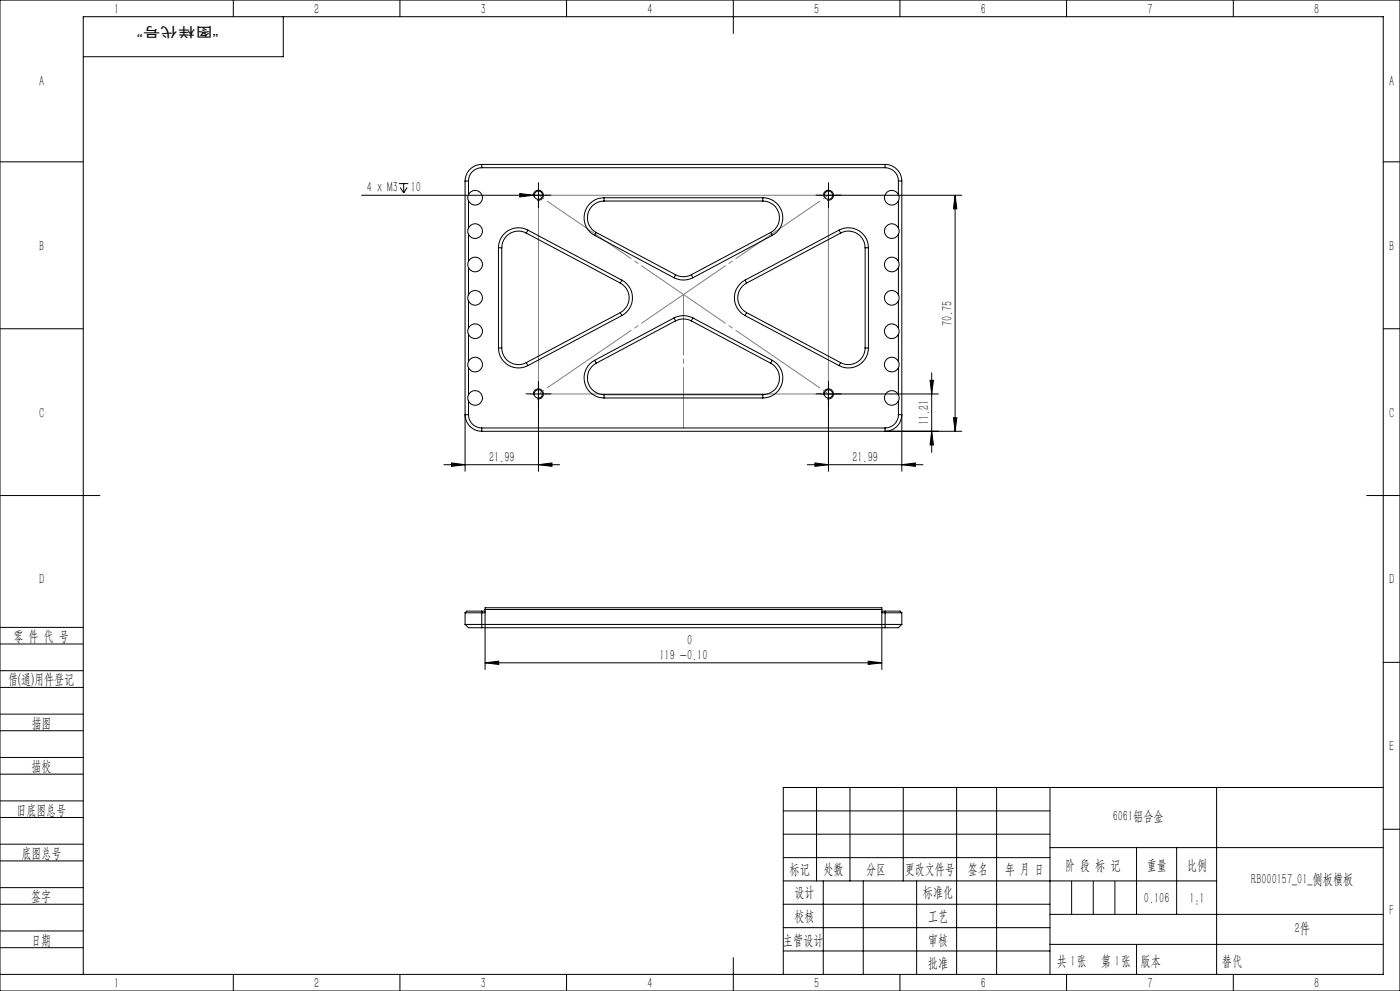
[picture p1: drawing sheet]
<svg xmlns="http://www.w3.org/2000/svg" width="420mm" height="297mm" viewBox="0 0 420 297" stroke-linecap="round" stroke-linejoin="round" font-family="sans-serif">
<g fill="none" stroke="#000" stroke-width=".3">
<path d="M0 0h420v297h-420zM70 0v5M85 5v12h-60M120 0v5M170 0v5M220 0v10M270 0v5M320 0v5M370 0v5M0 48.5h25M119.7 55h2.8M120.1 56.2l1 1.6"/>
<path d="M121.1 55v2.8M122.1 56.2l-1 1.6M139.5 54.3v86.9M139.5 54.3h1M140.5 58.3a2.2 2.2 0 0 1 3.4-.8 2.2 2.2 0 0 1 0 3.5 2.2 2.2 0 0 1-3.4-.8M140.5 58.3l-.2 1 .2 .9M140.5 54.3v4M144.5 50.3a4 4 0 0 0-4 4M144.5 49.3a5 5 0 0 0-5 5M144.5 50.3h121M144.5 49.3v1M144.5 49.3h121"/>
<path d="M155.9 58l4.1 .5-4.1 .5zM160.1 58.9a1.5 1.5 0 0 1 1.3-1.9 1.5 1.5 0 0 1 1.6 1.7 1.5 1.5 0 0 1-1.9 1.3M161.5 56v5M164 58.5h-55.5M181.2 59.3a6 6 0 0 0-5.8 4.5 6 6 0 0 0 3 6.8M181.2 59.3h47.6M181.2 59.3v1M228.8 59.3a6 6 0 0 1 5.9 4.5 6 6 0 0 1-3 6.8M228.8 59.3v1M246 58.5h42.5M247.1 58.9a1.51 1.51 0 0 1 1.3-1.9 1.51 1.51 0 0 1 1.6 1.6 1.51 1.51 0 0 1-1.9 1.4M248.5 56v5"/>
<path d="M265.5 50.3a4 4 0 0 1 4 4M265.5 49.3a5 5 0 0 1 5 5M265.5 49.3v1M269.5 58.3a2.2 2.2 0 0 0-3.3-.8 2.2 2.2 0 0 0 0 3.5 2.2 2.2 0 0 0 3.3-.8M269.5 58.3l.2 1-.2 .9M269.5 54.3v4M269.5 54.3h1M270.5 54.3v86.9M286.5 58.5l.6 4.1h-1.1zM286.5 58.5v70.8M415 48.5h5M140.5 78.3a2.2 2.2 0 0 1 3.4-.8 2.2 2.2 0 0 1 0 3.5 2.2 2.2 0 0 1-3.4-.8"/>
<path d="M140.5 68.4a2.2 2.2 0 0 1 3.4-.8 2.2 2.2 0 0 1 0 3.4 2.2 2.2 0 0 1-3.4-.8M140.5 68.4l-.2 .9 .2 .9M140.5 78.3l-.2 1 .2 .9M140.5 60.2v8.2M140.5 70.2v8.1M149.5 74.3v30M149.5 74.3h1M150.5 74.3v30M157.9 69.8a5 5 0 0 0-7.4 4.5M157.9 69.8l28.2 15M158.4 69a6 6 0 0 0-8.9 5.3M158.4 69l28.1 15"/>
<path d="M158.4 69l-.5 .8M178.4 70.6l23.8 12.7M178.9 69.7l23.8 12.6M178.9 69.7l-.5 .9M181.2 60.3a5 5 0 0 0-4.8 3.7 5 5 0 0 0 2.5 5.7M181.2 60.3h47.6M228.8 60.3a5 5 0 0 1 4.9 3.7 5 5 0 0 1-2.5 5.7M231.2 69.7l.5 .9M231.2 69.7l-23.8 12.6M231.7 70.6l-23.8 12.7M251.7 69a6 6 0 0 1 8.8 5.3M251.7 69l-28.2 15"/>
<path d="M251.7 69l.5 .8M252.2 69.8a5 5 0 0 1 7.3 4.5M252.2 69.8l-28.2 15M259.5 74.3v30M259.5 74.3h1M260.5 74.3v30M269.5 68.4a2.2 2.2 0 0 0-3.3-.8 2.2 2.2 0 0 0 0 3.4 2.2 2.2 0 0 0 3.3-.8M269.5 78.3a2.2 2.2 0 0 0-3.3-.8 2.2 2.2 0 0 0 0 3.5 2.2 2.2 0 0 0 3.3-.8M269.5 78.3l.2 1-.2 .9M269.5 68.4l.2 .9-.2 .9M269.5 60.2v8.2M269.5 70.2v8.1"/>
<path d="M0 98.5h25M140.5 98.4a2.2 2.2 0 0 1 3.4-.9 2.2 2.2 0 0 1 0 3.5 2.2 2.2 0 0 1-3.4-.8M140.5 88.3a2.2 2.2 0 0 1 3.4-.8 2.2 2.2 0 0 1 0 3.5 2.2 2.2 0 0 1-3.4-.8M140.5 88.3l-.2 .9 .2 1M140.5 98.4l-.2 .9 .2 .9M140.5 80.2v8.1M140.5 90.2v8.2M186.1 84.8a5 5 0 0 1 0 8.9M186.1 93.7l-28.2 15M186.1 93.7l.4 .9M186.5 84a6 6 0 0 1 0 10.6M186.5 94.6l-28.1 15"/>
<path d="M186.5 84l-.4 .8M202.2 95.3a6 6 0 0 1 5.7 0M202.2 83.3a6.3 6.3 0 0 0 5.7 0M202.2 95.3l-23.8 12.7M202.2 95.3l.5 .9M202.7 96.2a5.2 5.2 0 0 1 4.7 0M202.7 82.3a5 5 0 0 0 4.7 0M202.7 96.2l-23.8 12.7M202.7 82.3l-.5 1M207.4 96.2l23.8 12.7M207.4 82.3l.5 1M207.9 95.3l23.8 12.7"/>
<path d="M207.9 95.3l-.5 .9M223.5 84a6 6 0 0 0 0 10.6M223.5 94.6l28.2 15M223.5 84l.5 .8M224 84.8a5 5 0 0 0 0 8.9M224 93.7l-.5 .9M224 93.7l28.2 15M269.5 88.3a2.2 2.2 0 0 0-3.3-.8 2.2 2.2 0 0 0 0 3.5 2.2 2.2 0 0 0 3.3-.8M269.5 98.4a2.2 2.2 0 0 0-3.3-.9 2.2 2.2 0 0 0 0 3.5 2.2 2.2 0 0 0 3.3-.8M269.5 98.4l.2 .9-.2 .9M269.5 88.3l.2 .9-.2 1M269.5 80.2v8.1"/>
<path d="M269.5 90.2v8.2M415 98.5h5M140.5 108.3a2.2 2.2 0 0 1 3.4-.8 2.2 2.2 0 0 1 0 3.5 2.2 2.2 0 0 1-3.4-.8M140.5 118.4a2.2 2.2 0 0 1 3.4-.9 2.2 2.2 0 0 1 0 3.5 2.2 2.2 0 0 1-3.4-.8M140.5 108.3l-.2 1 .2 .9M140.5 118.4l-.2 .9 .2 .9M140.5 100.2v8.1M140.5 110.2v8.2M149.5 104.3a6 6 0 0 0 8.9 5.3M149.5 104.3h1M150.5 104.3a5 5 0 0 0 7.4 4.4M157.9 108.7l.5 .9"/>
<path d="M159 118.1h5M160.1 118.5a1.5 1.5 0 0 1 1.3-1.9 1.5 1.5 0 0 1 1.6 1.6 1.5 1.5 0 0 1-1.9 1.3M161.5 115.6v25.6M178.4 108a6 6 0 0 0-3 6.7 6 6 0 0 0 5.8 4.6M178.4 108l.5 .9M178.9 108.9a5 5 0 0 0-2.5 5.6 5 5 0 0 0 4.8 3.8M181.2 119.3h47.6M181.2 118.3v1M181.2 118.3h47.6M228.8 118.3v1M231.2 108.9a5 5 0 0 1 2.5 5.6 5 5 0 0 1-4.9 3.8M231.7 108a6 6 0 0 1 3 6.7 6 6 0 0 1-5.9 4.6"/>
<path d="M231.7 108l-.5 .9M246 118.1h35.5M247.1 118.5a1.51 1.51 0 0 1 1.3-1.9 1.51 1.51 0 0 1 1.6 1.6 1.51 1.51 0 0 1-1.9 1.3M248.5 115.6v25.6M252.2 108.7l-.5 .9M259.5 104.3a5 5 0 0 1-7.3 4.4M259.5 104.3h1M260.5 104.3a6 6 0 0 1-8.8 5.3M269.5 108.3a2.2 2.2 0 0 0-3.3-.8 2.2 2.2 0 0 0 0 3.5 2.2 2.2 0 0 0 3.3-.8M269.5 118.4a2.2 2.2 0 0 0-3.3-.9 2.2 2.2 0 0 0 0 3.5 2.2 2.2 0 0 0 3.3-.8M269.5 118.4l.2 .9-.2 .9M269.5 108.3l.2 1-.2 .9"/>
<path d="M269.5 100.2v8.1M269.5 110.2v8.2M279 114h1l-.5 4.1zM279.5 111.7v23.9M133.2 139.3h34.7M135.5 138.7l4 .6-4 .5zM140.5 124.3a4 4 0 0 0 4 4M140.5 124.3h-1a5 5 0 0 0 5 5M140.5 120.2v4.1M144.5 128.3h121M144.5 128.3v1M161.5 139.3l4.1-.6v1.1z"/>
<path d="M242.2 139.3h34.7M244.5 138.7l4 .6-4 .5zM269.5 124.3a4 4 0 0 1-4 4M269.5 124.3h1a5 5 0 0 1-5 5v-1M269.5 120.2v4.1M270.5 139.3l4.1-.6v1.1zM279.5 129.3l.5 4h-1zM286 125.2h1.1l-.6 4.1zM288.5 129.3h-144M0 148.5h30M410 148.5h10M0 193h25"/>
<path d="M0 188h25M139.5 187.1h131M139.5 183.7h6M139.5 187.1l1 1h4M139.5 183.7v3.4M144.5 183.2h-4.5l-.5 .5M144.5 183.2v4.9M144.5 183.2h1M144.5 188.1h121M145.5 198.6l4.1-.4v.9zM145.5 198.6h119M145.5 182.7h119"/>
<path d="M260.5 198.2l4 .4-4 .5zM264.5 183.7h6M264.5 183.2h1M265.5 183.2h4.5l.5 .5M265.5 183.2v4.9M270.5 187.1l-1 1h-4M270.5 183.7v3.4M415 198.5h5M0 206h25M0 201h25M0 219h25M0 214h25"/>
<path d="M145.5 200.7v-18.6h119v18.6M0 232h25M0 227h25M245 236v28M255 236v28M271 236v28M287 236v56M299 236v56M315 236v56M365 236v56M415 236h-180v56M0 245h25"/>
<path d="M0 240h25M0 258h25M0 253h25M235 243h80M235 250h80M235 257h80M315 254h100M341 254v20M353 254v20M415 248.5h5M0 271h25M0 266h25"/>
<path d="M0 279h25M235 271h80M235 264h130M235 278h80M247 264v28M259 264v28M275 264v28M315 274h100M0 284h25M0 292h415v-287h-390v287M70 292v5M120 292v5"/>
<path d="M170 292v5M220 287v10M235 285h80M270 292v5M315 283h100M320 292v5M370 292v5"/>
<circle cx="161.5" cy="58.5" r="1.25"/>
<circle cx="248.5" cy="58.5" r="1.26"/>
<circle cx="161.5" cy="118.1" r="1.25"/>
<circle cx="248.5" cy="118.1" r="1.26"/>
</g>
<path d="M321.5 264v10M328 264v10M334.5 264v10M341 283v9" fill="none" stroke="#0a0605" stroke-width=".3"/>
<path d="M161.5 58.5l87.1 59.5M161.5 118l87.1-59.5" fill="none" stroke="#808080" stroke-width=".3" stroke-dasharray="30.5 1.3 1.3 1.3" stroke-dashoffset="-3.2"/>
<path d="M161.5 58.5h87v59.6h-87z" fill="none" stroke="#808080" stroke-width=".3"/>
<path d="M205.1 128.2v-39.9" fill="none" stroke="#808080" stroke-width=".3" stroke-dasharray="30.5 1.3 1.3 1.3" stroke-dashoffset="12.4"/>
<g fill="none" stroke="#000" stroke-width=".3" stroke-dasharray="30.5 1.3 1.3 1.3">
<path d="M159 58.5h-1.2M161.5 56v-1.3M164 58.5h1.3M246.1 58.5h-1.3M248.6 56v-1.3M251.1 58.5h1.2M161.5 61v1.2M248.6 61v1.2M159 118h-1.2M161.5 115.5v-1.2M164 118h1.3M246.1 118h-1.3"/>
<path d="M248.6 115.5v-1.2M251.1 118h1.2M161.5 120.5v1.3M248.6 120.5v1.3"/>
</g>
<g fill="#000">
<path d="M155.9 58l4.1 .5-4.1 .5z"/>
<path d="M270.5 139.3l4.1-.6v1.1zM244.5 138.7l4 .6-4 .5zM161.5 139.3l4.1-.6v1.1zM135.5 138.7l4 .6-4 .5z"/>
<path d="M279.5 129.3l.5 4h-1zM279 114h1l-.5 4.1zM286 125.2h1.1l-.6 4.1zM286.5 58.5l.6 4.1h-1.1z"/>
<path d="M145.5 198.6l4.1-.4v.9zM260.5 198.2l4 .4-4 .5z"/>
</g>
<g font-size="4.4">
<text x="34.2" y="4.1">1</text>
<text x="94.2" y="4.1">2</text>
<text x="144.2" y="4.1">3</text>
<text x="194.2" y="4.1">4</text>
<text x="244.2" y="4.1">5</text>
<text x="294.2" y="4.1">6</text>
<text x="344.2" y="4.1">7</text>
<text x="394.2" y="4.1">8</text>
<text x="11.7" y="25.9">A</text>
<text x="416.7" y="25.9">A</text>
<text x="110" y="57.6">4 x M3</text>
<text x="123.2" y="57.6">10</text>
<text x="11.7" y="75.1">B</text>
<text x="416.7" y="75.1">B</text>
<text x="285.7" y="97.7" transform="rotate(-90 285.7 97.7)">70.75</text>
<text x="11.7" y="125.1">C</text>
<text x="416.7" y="125.1">C</text>
<text x="278.7" y="127.5" transform="rotate(-90 278.7 127.5)">11.21</text>
<text x="146.7" y="138.4">21.99</text>
<text x="255.7" y="138.4">21.99</text>
<text x="11.7" y="175.1">D</text>
<text x="416.7" y="175.1">D</text>
<text x="4" y="192">零 件 代 号</text>
<text x="197.8" y="197.8">119 -0.10</text>
<text x="206.1" y="193.4">0</text>
<text x="2.5" y="205.1">借(通)用件登记</text>
<text x="9.5" y="218.1">描图</text>
<text x="416.7" y="225.1">E</text>
<text x="9.5" y="231.1">描校</text>
<text x="5" y="244.1">旧底图总号</text>
<text x="333.8" y="246.2">6061铝合金</text>
<text x="6.5" y="257.2">底图总号</text>
<text x="236.9" y="261.9">标记</text>
<text x="247.1" y="261.9">处数</text>
<text x="259.9" y="261.9">分区</text>
<text x="271.5" y="261.9">更改文件号</text>
<text x="290.4" y="261.9">签名</text>
<text x="301.5" y="261.9">年 月 日</text>
<text x="319.5" y="260.6">阶 段 标 记</text>
<text x="344" y="260.6">重量</text>
<text x="356.1" y="260.6">比例</text>
<text x="238.3" y="268.9">设计</text>
<text x="276.9" y="268.9">标准化</text>
<text x="375.4" y="264.8">RB000157_01_侧板横板</text>
<text x="9.4" y="270.1">签字</text>
<text x="343.2" y="270.7">0.106</text>
<text x="356.8" y="270.7">1:1</text>
<text x="416.8" y="274.4">F</text>
<text x="238.3" y="276.1">校核</text>
<text x="278.4" y="276">工艺</text>
<text x="388.4" y="279.6">2件</text>
<text x="9.4" y="283.2">日期</text>
<text x="234.9" y="283.3">主管设计</text>
<text x="278.4" y="283.3">审核</text>
<text x="278.4" y="290.2">批准</text>
<text x="317" y="289.4">共 张</text>
<text x="321.1" y="289.4">1</text>
<text x="330.3" y="289.4">第 张</text>
<text x="334.5" y="289.4">1</text>
<text x="342.1" y="289.4">版本</text>
<text x="34.2" y="296.1">1</text>
<text x="94.2" y="296.1">2</text>
<text x="144.2" y="296.1">3</text>
<text x="194.2" y="296.1">4</text>
<text x="244.2" y="296.1">5</text>
<text x="294.2" y="296.1">6</text>
<text x="344.2" y="296.1">7</text>
<text x="394.2" y="296.1">8</text>
</g>
<text font-size="4.4" fill="#0a0605" x="366.5" y="289.4">替代</text>
<text font-size="4.1" fill="#0a0605" x="65.6" y="8" transform="rotate(-180 65.6 8)">“图样代号”</text>
</svg>
